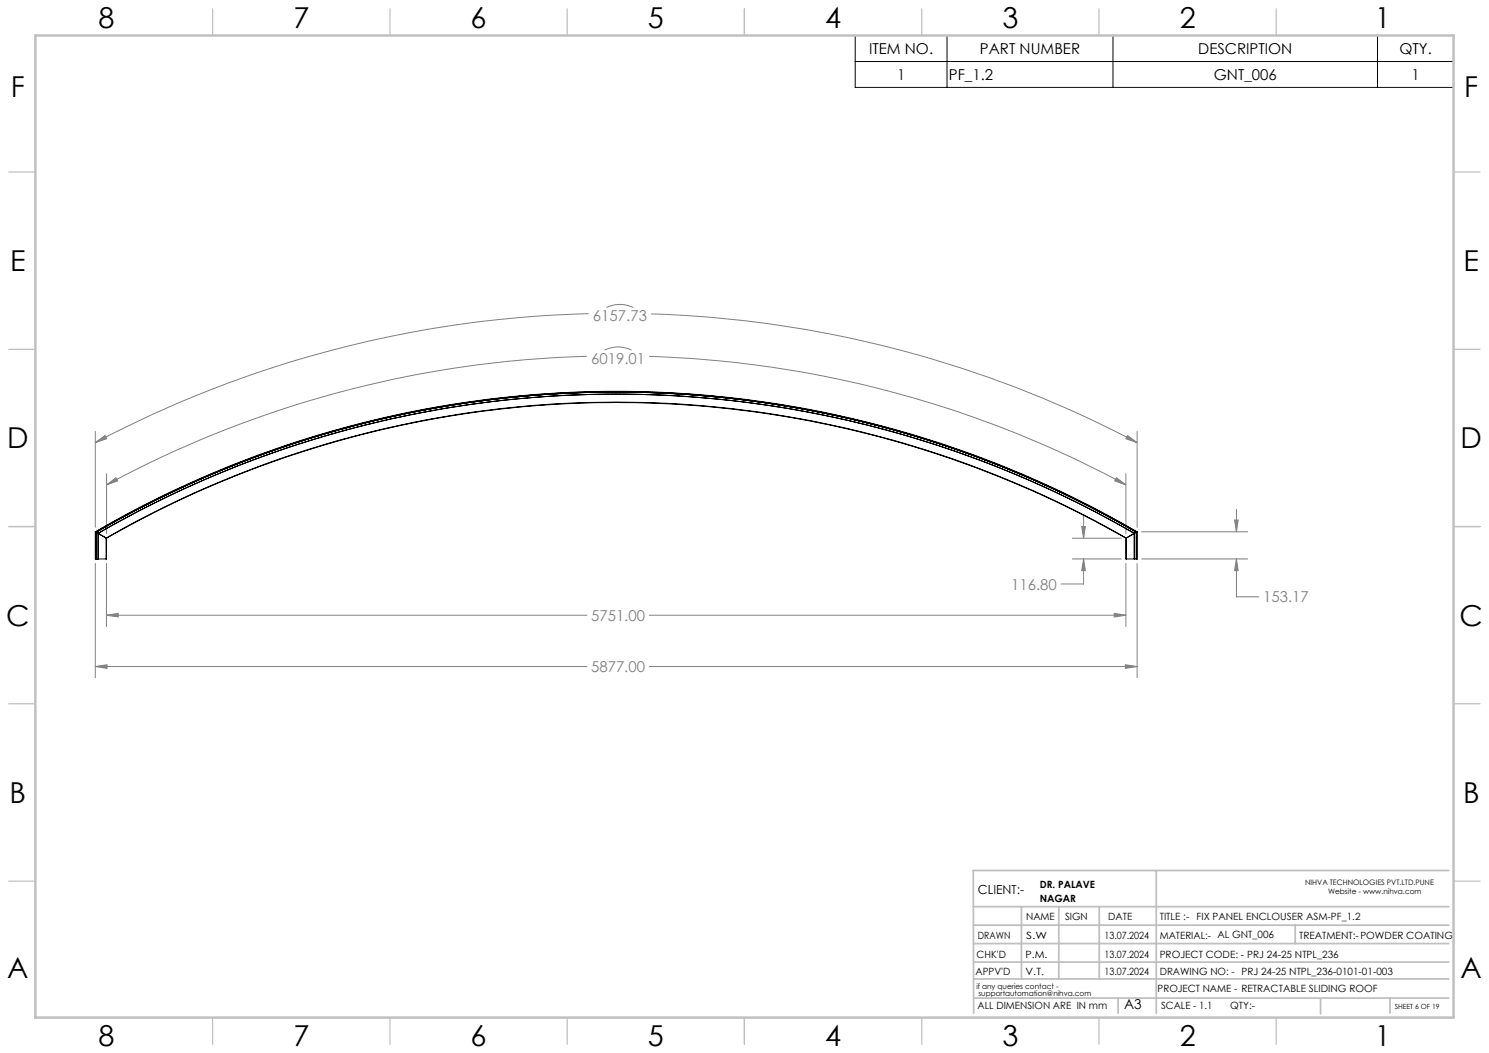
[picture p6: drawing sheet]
<svg xmlns="http://www.w3.org/2000/svg" width="420mm" height="297mm" viewBox="0 0 420 297" stroke-linecap="round" stroke-linejoin="round" font-family="sans-serif">
<g fill="none" stroke="#808080" stroke-width=".28">
<path d="M166.1 88.5a314.8 314.8 0 0 0-139.2 36.3M170.5 98.7a8.6 8.6 0 0 1 7.6 0M171.1 86.7a8.6 8.6 0 0 1 7.5 0M183.7 88.5a313.9 313.9 0 0 1 137 36.3M165.5 100.5a301.8 301.8 0 0 0-135.4 36.3M183.1 100.5a302.1 302.1 0 0 1 134.5 36.3M26.9 124.8l2.7-1.9 .5 .9zM26.9 121.7v27M30.1 136.8l2.6-2 .5 .8zM30.1 133.6v16.9M314.9 134.8l2.7 2-3.2-1.2zM317.6 133.6v16.9"/>
<path d="M318 122.9l2.7 1.9-3.1-1zM320.7 121.7v27M26.9 158.9v32.3M30 158.9v17.8M302.5 157.7h13.8M302.5 151.8h13.8M305.1 148.5h1l-.5 3.3zM305.6 157.7l.5 3.2h-1zM305.6 157.7v7h-6.3M305.6 145.4v6.4M317.6 158.9v17.8M320.7 158.9v32.3"/>
<path d="M322 157.7h29.9M322 150h29.9M348.2 146.7h1.1l-.5 3.3zM348.8 157.7l.5 3.2h-1.1zM348.8 157.7v10.6h6.3M348.8 143.6v6.4M30 173.5l3.3-.5v1zM30 173.5h135.5M183.1 173.5h134.5M314.3 173l3.3 .5-3.3 .5zM26.9 188l3.3-.5v1zM26.9 188h138.6"/>
<path d="M183.1 188h137.6M317.4 187.5l3.3 .5-3.3 .5z"/>
</g>
<path d="M241.2 10h168.8v14.7h-168.8zM241.2 17.4h168.8M267.1 10v14.7M313.9 10v14.7M388.5 10v14.7" fill="none" stroke="#000" stroke-width=".28"/>
<g fill="none" stroke="#c0c0c0" stroke-width=".35">
<path d="M60 2.5v7.5M110 2.5v7.5M160 2.5v7.5M210 2.5v7.5M260 2.5v7.5M310 2.5v7.5M360 2.5v7.5M2.5 48.5h7.5M410 48.5h7.5M2.5 98.5h7.5M410 98.5h7.5M2.5 148.5h7.5"/>
<path d="M410 148.5h7.5M2.5 198.5h7.5M410 198.5h7.5M2.5 248.5h7.5M410 248.5h7.5M60 287v7.5M110 287v7.5M160 287v7.5M210 287v7.5M260 287v7.5M310 287v7.5M360 287v7.5"/>
</g>
<g fill="none" stroke="#c0c0c0" stroke-width=".5">
<path d="M274.6 255.7h134.1M288.1 255.7v20.4M298.7 255.7v20.4M310.1 255.7v20.4M326.1 245.5v40.3M408.7 245.5h-134.2l.1 40.3M274.6 260.9h134.1M274.6 271.4h134.1M274.6 266.1h134.1M274.6 276.1h134.1M365.3 260.9v5.2M274.6 281.5h134.1"/>
<path d="M315.4 281.5v4.3M372.5 281.7v4.3M392.1 281.5v4.2"/>
</g>
<path d="M10 10h400v277h-400z" fill="none" stroke="#c0c0c0" stroke-width=".7"/>
<path d="M30 173.5l3.3-.5v1zM314.3 173l3.3 .5-3.3 .5zM26.9 188l3.3-.5v1zM317.4 187.5l3.3 .5-3.3 .5zM305.6 157.7l.5 3.2h-1zM305.1 148.5h1l-.5 3.3zM348.8 157.7l.5 3.2h-1.1zM348.2 146.7h1.1l-.5 3.3zM314.9 134.8l2.7 2-3.2-1.2zM30.1 136.8l2.6-2 .5 .8zM318 122.9l2.7 1.9-3.1-1zM26.9 124.8l2.7-1.9 .5 .9z" fill="#808080"/>
<g fill="none" stroke="#000" stroke-width=".28">
<path d="M26.9 150l.1 7.7M26.9 150h.1M26.9 150a292.3 292.3 0 0 1 293.8 0M27 150a292.3 292.3 0 0 1 293.6 0M27 157.7h3M27 150v7.7M27 150l.1 .1M27.1 157.7h.1M27.1 150.1h.1M27.1 150.1a292.1 292.1 0 0 1 293.5 0M27.1 150.1v7.6M27.1 150.1a292.2 292.2 0 0 1 293.4 0"/>
<path d="M27.1 150.1l.6 .3M27.7 150.4v7.3v-7.2M27.7 150.4v.1M27.7 150.4a291.7 291.7 0 0 1 292.3 0M27.7 150.5a291.3 291.3 0 0 1 292.2 0M27.7 150.5l2.3 1.3M30 151.8h.1M30 151.8a289 289 0 0 1 287.7 0M30 151.8v5.9M30.1 151.8a289.1 289.1 0 0 1 287.5 0M317.6 151.8l.1 5.9M317.7 151.8h-.1"/>
<path d="M317.7 157.7h2.9M317.7 151.8v5.9M319.9 157.7h.1M319.9 150.5l-2.2 1.3M320 150.4l-.1 .1M320 150.4v7.3M320.5 150.1h.1M320.5 157.7h.1M320.5 150.1l-.5 .3M320.5 150.1v7.6M320.6 150.1l-.1 7.6M320.6 150v.1"/>
<path d="M320.6 150v7.7M320.7 150h-.1M320.7 150l-.1 7.7"/>
</g>
<g font-size="8.1">
<text x="27.8" y="8">8</text>
<text x="82.8" y="8">7</text>
<text x="132.8" y="8">6</text>
<text x="182.8" y="8">5</text>
<text x="232.8" y="8">4</text>
<text x="282.8" y="8">3</text>
<text x="332.8" y="8">2</text>
<text x="387.8" y="8">1</text>
<text x="3" y="27.2">F</text>
<text x="413" y="27.2">F</text>
<text x="2.8" y="76.5">E</text>
<text x="412.8" y="76.5">E</text>
<text x="2" y="126.5">D</text>
<text x="412" y="126.5">D</text>
<text x="1.7" y="176.5">C</text>
<text x="411.7" y="176.5">C</text>
<text x="2.7" y="226.5">B</text>
<text x="412.7" y="226.5">B</text>
<text x="2" y="275.7">A</text>
<text x="412" y="275.7">A</text>
<text x="27.8" y="295">8</text>
<text x="82.8" y="295">7</text>
<text x="132.8" y="295">6</text>
<text x="182.8" y="295">5</text>
<text x="232.8" y="295">4</text>
<text x="282.8" y="295">3</text>
<text x="332.8" y="295">2</text>
<text x="387.8" y="295">1</text>
</g>
<g font-size="4.2">
<text x="245.1" y="15.2">ITEM NO.</text>
<text x="276.4" y="15.2">PART NUMBER</text>
<text x="338" y="15.2">DESCRIPTION</text>
<text x="394.7" y="15.2">QTY.</text>
<text x="253" y="22.5">1</text>
<text x="267.6" y="22.5">PF_1.2</text>
<text x="342.4" y="22.5">GNT_006</text>
<text x="398.1" y="22.5">1</text>
</g>
<g font-size="4.2" fill="#808080">
<text x="167.2" y="90.6">6157.73</text>
<text x="166.7" y="102.6">6019.01</text>
<text x="285.2" y="166.3">116.80</text>
<text x="356.3" y="169.9">153.17</text>
<text x="166.7" y="175.1">5751.00</text>
<text x="166.7" y="189.6">5877.00</text>
</g>
<text font-size="3.9" x="317.1" y="284.7">A3</text>
<text font-size="3.5" x="275.8" y="252.1">CLIENT:-</text>
<g font-size="2.8">
<text x="293.3" y="250.6">DR. PALAVE</text>
<text x="293.3" y="254.4">NAGAR</text>
<text x="289.4" y="259.4">NAME</text>
<text x="300.4" y="259.4">SIGN</text>
<text x="312.6" y="259.5">DATE</text>
<text x="327.1" y="259.5">TITLE :-</text>
<text x="337.5" y="259.5">FIX PANEL ENCLOUSER ASM-PF_1.2</text>
<text x="275.8" y="264.7">DRAWN</text>
<text x="289.4" y="264.7">S.W</text>
<text x="311.5" y="264.7">13.07.2024</text>
<text x="327.1" y="264.7">MATERIAL:- AL GNT_006</text>
<text x="366.4" y="264.7">TREATMENT:-POWDER COATING</text>
<text x="275.2" y="274.9">APPV'D</text>
<text x="275.5" y="270.2">CHK'D</text>
<text x="289.3" y="274.9">V.T.</text>
<text x="289.3" y="270.2">P.M.</text>
<text x="311.5" y="274.9">13.07.2024</text>
<text x="311.5" y="270.2">13.07.2024</text>
<text x="327.1" y="270.2">PROJECT CODE: - PRJ 24-25 NTPL_236</text>
<text x="327.1" y="274.9">DRAWING NO: - PRJ 24-25 NTPL_236-0101-01-003</text>
<text x="326.5" y="279.9">PROJECT NAME - RETRACTABLE SLIDING ROOF</text>
<text x="275.7" y="284.7">ALL DIMENSION ARE IN mm</text>
<text x="327.5" y="284.7">SCALE - 1.1</text>
<text x="347" y="284.7">QTY:-</text>
</g>
<g font-size="2.1">
<text x="368.1" y="249.7">NIHVA TECHNOLOGIES PVT.LTD.PUNE</text>
<text x="374.6" y="252.1">Website - www.nihva.com</text>
<text x="275.4" y="278.8">if any queries contact -</text>
<text x="276" y="281">supportautomation@nihva.com</text>
</g>
<text font-size="2" x="393.4" y="284.7">SHEET 6 OF 19</text>
</svg>
